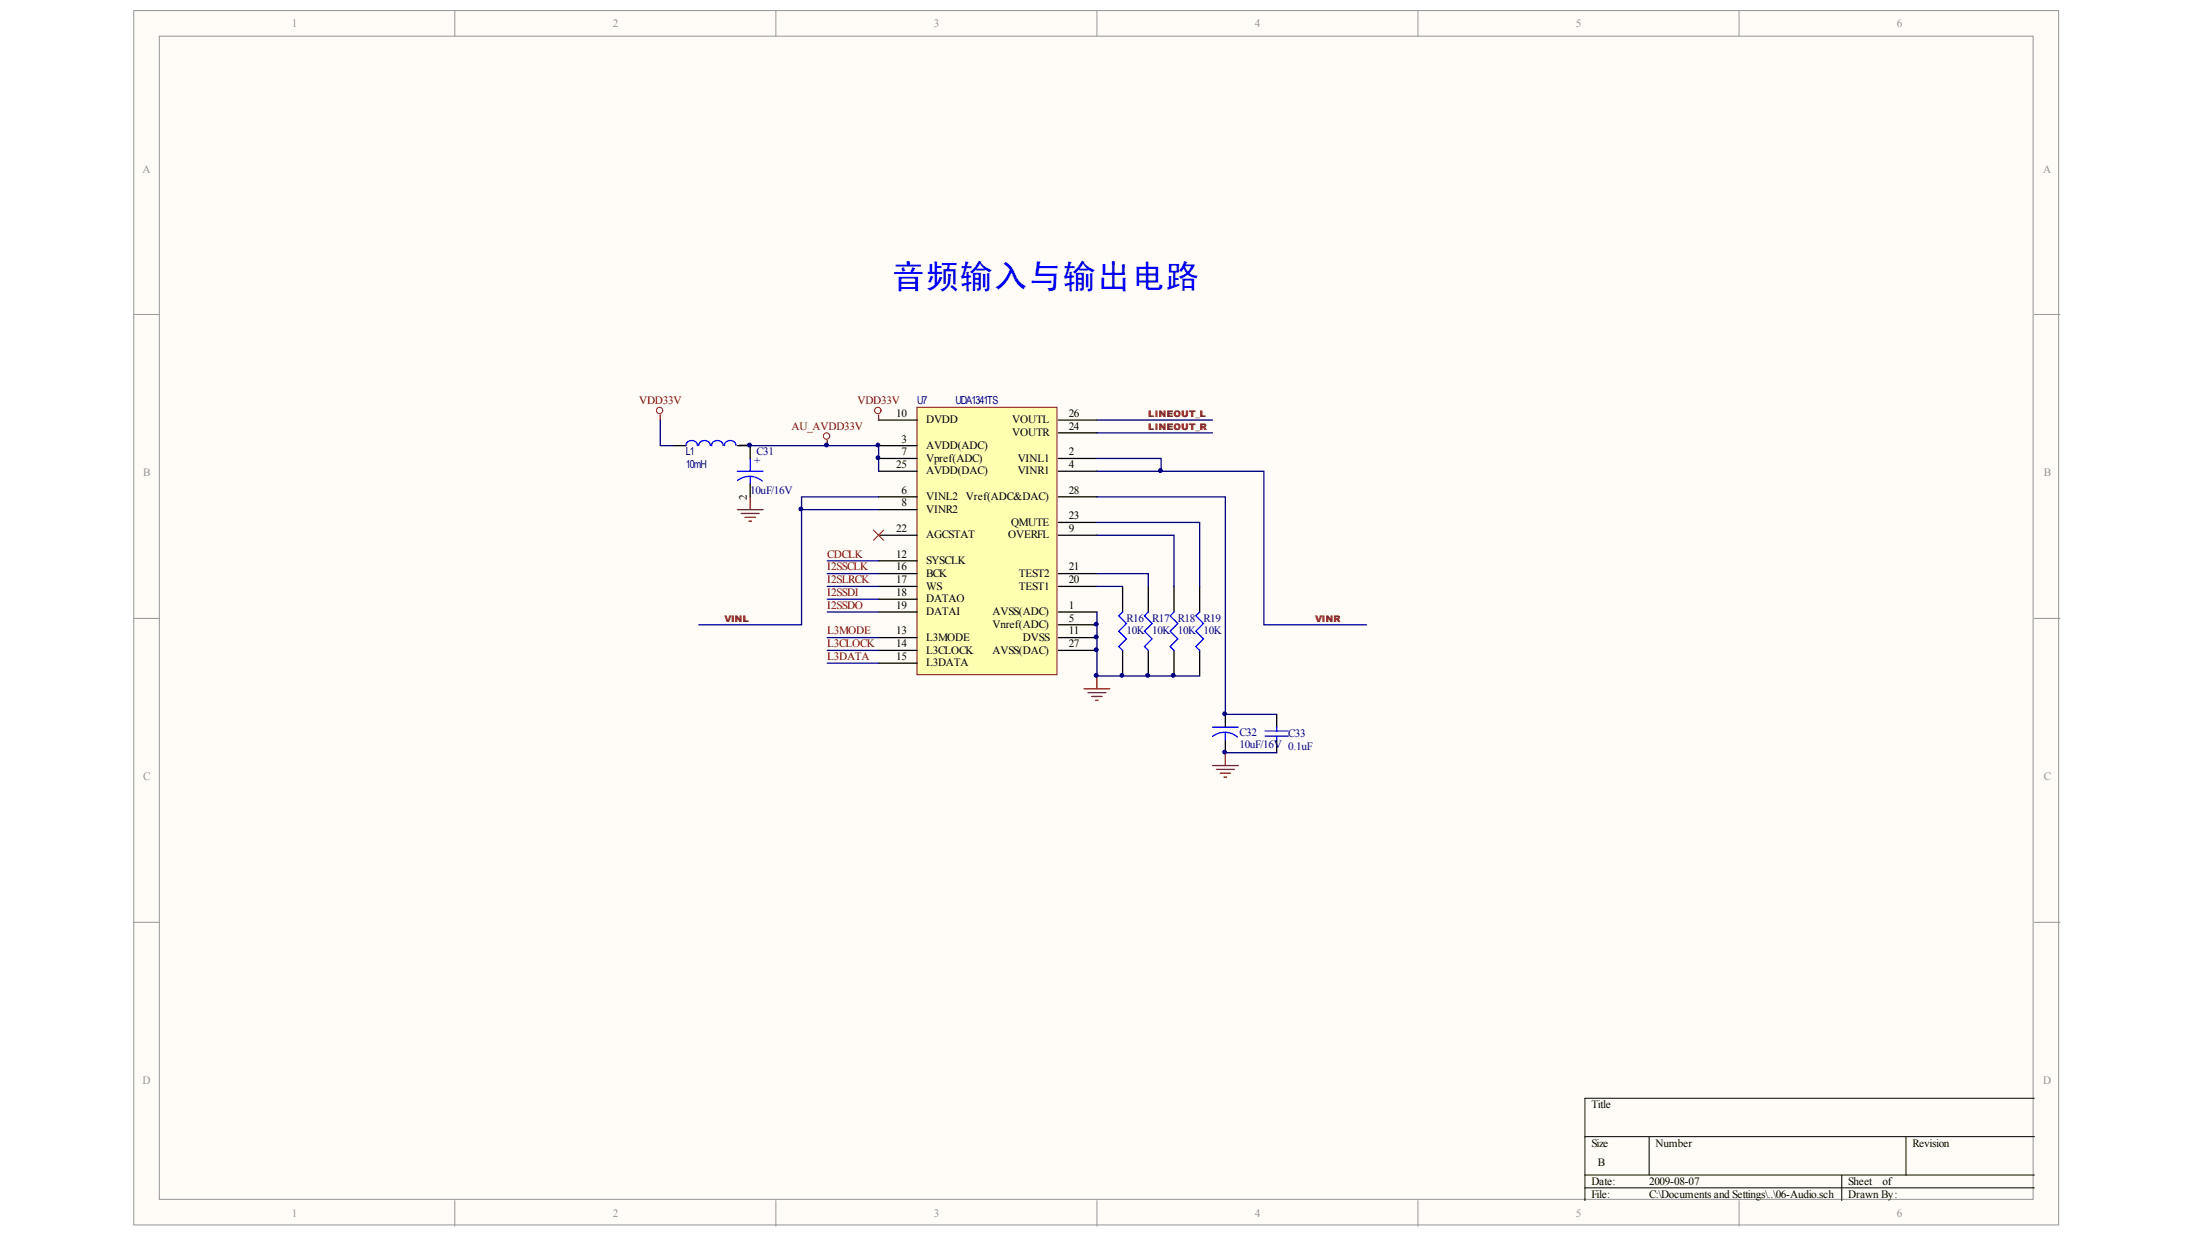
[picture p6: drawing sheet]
<svg xmlns="http://www.w3.org/2000/svg" width="234mm" height="132mm" viewBox="0 0 234 132" stroke-linecap="round" stroke-linejoin="round" font-family="sans-serif">
<g fill="#fffcf8" stroke="#959595" stroke-width=".11">
<path d="M14.2 1.1h204.7v129h-204.7z"/>
<path d="M16.9 3.8h199.2v123.6h-199.2z"/>
</g>
<g fill="none" stroke="#959595" stroke-width=".11">
<path d="M48.4 1.1v2.7M82.5 1.1v2.7M116.6 1.1v2.7M150.8 1.1v2.7M184.9 1.1v2.7M14.2 33.4h2.8M216.3 33.4h2.7M14.2 65.7h2.8M216.3 65.7h2.7M14.2 98h2.8M216.3 98h2.7M48.4 127.5v2.8"/>
<path d="M82.5 127.5v2.8M116.6 127.5v2.8M150.8 127.5v2.8M184.9 127.5v2.8"/>
</g>
<path d="M216.3 116.7h-47.8v10.8M168.5 120.7h47.8M168.5 124.8h47.8M168.5 126.2h47.8M175.3 120.7v4.1M195.8 124.8v2.7M202.6 120.7v4.1" fill="none" stroke="#000" stroke-width=".11"/>
<path d="M97.5 43.3h14.9v28.4h-14.9z" fill="#ffffb0" stroke="#800000" stroke-width=".11"/>
<g fill="none" stroke="#000" stroke-width=".14">
<path d="M71.6 47.3h1.3M78.4 47.3h1.4v1.4M79.8 51.4v1.4M93.4 48.7h4.1M93.4 47.3h4.1M93.4 50.1h4.1M93.4 52.8h4.1M93.4 54.1h4.1M93.4 56.9h4.1M93.4 44.6h4.1M93.4 59.6h4.1M112.5 48.7h4.1"/>
<path d="M112.5 50.1h4.1M112.5 52.8h4.1M112.5 56.9h4.1M112.5 44.6h4.1M112.5 55.5h4.1M112.5 46h4.1M93.4 65h4.1M93.4 67.7h4.1M93.4 69.1h4.1M93.4 70.5h4.1M93.4 60.9h4.1M93.4 62.3h4.1"/>
<path d="M93.4 63.7h4.1M112.5 65h4.1M112.5 66.4h4.1M112.5 67.7h4.1M112.5 69.1h4.1M112.5 60.9h4.1M112.5 62.3h4.1M119.3 62.3v2.7M119.3 69.1v2.7M122.1 62.3v2.7M122.1 69.1v2.7M124.8 62.3v2.7"/>
<path d="M124.8 69.1v2.7M127.5 62.3v2.7M127.5 69.1v2.7M130.3 75.9v1.3M130.3 78.6v1.4M135.7 75.9v1.3M135.7 78.6v1.4"/>
</g>
<g fill="none" stroke="#800000" stroke-width=".11">
<circle cx="70.1" cy="43.6" r=".34"/>
<circle cx="87.9" cy="46.3" r=".34"/>
<circle cx="93.3" cy="43.6" r=".34"/>
</g>
<g fill="none" stroke="#800000" stroke-width=".14">
<path d="M70.2 44.1v.5M78.4 54.1h2.7M78.8 54.5h1.9M79.2 55h1.1M79.6 55.4h.3M79.8 52.8v1.3M87.9 46.8v.5M93.4 44.1v.5M115.3 73.2h2.7M115.7 73.6h1.9M116.1 74h1.1M116.5 74.4h.3"/>
<path d="M116.6 71.8v1.4M130.3 80v1.3M128.9 81.3h2.7M129.3 81.7h1.9M129.7 82.1h1.1M130.1 82.5h.3"/>
</g>
<path d="M92.9 56.3l1.1 1.1M94 56.3l-1.1 1.1" fill="none" stroke="#f00" stroke-width=".11"/>
<g fill="none" stroke="#000080" stroke-width=".14">
<path d="M70.2 44.6v2.7h1.4M79.8 47.3h13.6v2.8M85.2 54.1h8.2M87.9 59.6h5.5M93.4 52.8h-8.2v13.6h-10.9M116.6 56.9h8.2v5.4M116.6 55.5h10.9v6.8M116.6 52.8h13.7v23.1h5.4M116.6 48.7h6.8v1.4M116.6 50.1h17.8v16.3h10.9M116.6 46h12.3M116.6 44.6h12.3"/>
<path d="M87.9 60.9h5.5M87.9 62.3h5.5M87.9 63.7h5.5M87.9 65h5.5M87.9 67.7h5.5M87.9 69.1h5.5M87.9 70.5h5.5M116.6 60.9h5.5v1.4M116.6 65v6.8h10.9M116.6 62.3h2.7M130.3 80h5.4"/>
</g>
<g fill="none" stroke="#00f" stroke-width=".14">
<path d="M74.1 47.3a.61 .61 0 0 0-.6-.5 .61 .61 0 0 0-.6 .5M75.5 47.3a.61 .61 0 0 0-.6-.5 .61 .61 0 0 0-.6 .5M76.9 47.3a.61 .61 0 0 0-.6-.5 .61 .61 0 0 0-.6 .5M78.2 47.3a.61 .61 0 0 0-.6-.5 .61 .61 0 0 0-.6 .5M78.4 50.1h2.7M79.8 50.6a2.12 2.12 0 0 1 1.3 .5M79.8 50.6a2.12 2.12 0 0 0-1.4 .4M79.8 48.7v1.4M79.8 50.6v.8M119.3 65l-.4 .4 .9 .8-.9 .9 .9 .8-.9 .8 .4 .4M122.1 65l-.4 .4 .8 .8-.8 .9 .8 .8-.8 .8 .4 .4M124.8 65l-.4 .4 .8 .8-.8 .9 .8 .8-.8 .8 .4 .4"/>
<path d="M127.5 65l-.4 .4 .9 .8-.9 .9 .9 .8-.9 .8 .4 .4M128.9 77.2h2.7M130.3 77.8a2.11 2.11 0 0 1 1.3 .5M130.3 77.8a2.11 2.11 0 0 0-1.4 .4M130.3 77.8v.8M134.5 78.2h2.5M134.5 77.7h2.5M135.7 77.2v.5M135.7 78.2v.4"/>
</g>
<g fill="#000080" stroke="#000080" stroke-width=".11">
<circle cx="79.7" cy="47.3" r=".2"/>
<circle cx="85.1" cy="54.1" r=".2"/>
<circle cx="87.9" cy="47.3" r=".2"/>
<circle cx="93.3" cy="48.6" r=".2"/>
<circle cx="93.3" cy="47.3" r=".2"/>
<circle cx="116.5" cy="71.7" r=".2"/>
<circle cx="116.5" cy="69" r=".2"/>
<circle cx="116.5" cy="67.7" r=".2"/>
<circle cx="116.5" cy="66.3" r=".2"/>
<circle cx="119.3" cy="71.7" r=".2"/>
<circle cx="122" cy="71.7" r=".2"/>
<circle cx="123.4" cy="50" r=".2"/>
<circle cx="124.7" cy="71.7" r=".2"/>
<circle cx="130.2" cy="79.9" r=".2"/>
<circle cx="130.2" cy="75.8" r=".2"/>
</g>
<text font-size="3.5" fill="#00f" x="94.8" y="30.6">音频输入与输出 电路</text>
<g font-size="1.2" fill="#959595">
<text x="31" y="2.9">1</text>
<text x="65.1" y="2.9">2</text>
<text x="99.3" y="2.9">3</text>
<text x="133.4" y="2.9">4</text>
<text x="167.5" y="2.9">5</text>
<text x="201.7" y="2.9">6</text>
<text x="15.2" y="18.3">A</text>
<text x="217.2" y="18.3">A</text>
<text x="15.2" y="50.6">B</text>
<text x="217.3" y="50.6">B</text>
<text x="15.2" y="82.9">C</text>
<text x="217.3" y="82.9">C</text>
<text x="15.2" y="115.2">D</text>
<text x="217.2" y="115.2">D</text>
<text x="31" y="129.3">1</text>
<text x="65.1" y="129.3">2</text>
<text x="99.3" y="129.3">3</text>
<text x="133.4" y="129.3">4</text>
<text x="167.5" y="129.3">5</text>
<text x="201.7" y="129.3">6</text>
</g>
<g font-size="1.2" fill="#800000">
<text x="67.9" y="42.9">VDD33V</text>
<text x="84.2" y="45.6">AU_AVDD33V</text>
<text x="91.2" y="42.9">VDD33V</text>
<text x="87.9" y="59.2">CDCLK</text>
<text x="87.9" y="60.6">I2SSCLK</text>
<text x="87.9" y="62">I2SLRCK</text>
<text x="87.9" y="63.3">I2SSDI</text>
<text x="87.9" y="64.7">I2SSDO</text>
<text x="87.9" y="67.4">L3MODE</text>
<text x="87.9" y="68.8">L3CLOCK</text>
<text x="87.9" y="70.1">L3DATA</text>
</g>
<g font-size="1.2">
<text x="79.4" y="47.6" transform="rotate(-90 79.4 47.6)">1</text>
<text x="95.3" y="44.3">10</text>
<text x="95.9" y="47">3</text>
<text x="98.5" y="47.7">AVDD(ADC)</text>
<text x="98.5" y="45">DVDD</text>
<text x="107.6" y="46.3">VOUTR</text>
<text x="107.6" y="45">VOUTL</text>
<text x="113.6" y="45.6">24</text>
<text x="113.6" y="44.3">26</text>
<text x="79.4" y="53.1" transform="rotate(-90 79.4 53.1)">2</text>
<text x="95.3" y="49.7">25</text>
<text x="95.9" y="52.4">6</text>
<text x="95.9" y="48.4">7</text>
<text x="95.9" y="53.8">8</text>
<text x="98.5" y="53.1">VINL2 Vref(ADC&amp;DAC)</text>
<text x="98.5" y="49">Vpref(ADC)</text>
<text x="98.5" y="50.4">AVDD(DAC)</text>
<text x="108.2" y="49">VINL1</text>
<text x="108.2" y="50.4">VINR1</text>
<text x="113.6" y="48.4">2</text>
<text x="113.6" y="49.7">4</text>
<text x="113.6" y="52.4">28</text>
<text x="95.3" y="59.2">12</text>
<text x="95.3" y="56.5">22</text>
<text x="98.5" y="54.5">VINR2</text>
<text x="98.5" y="59.9">SYSCLK</text>
<text x="98.5" y="57.2">AGCSTAT</text>
<text x="107.2" y="57.2">OVERFL</text>
<text x="107.5" y="55.8">QMUTE</text>
<text x="113.6" y="56.5">9</text>
<text x="113.6" y="55.2">23</text>
<text x="95.3" y="60.6">16</text>
<text x="95.3" y="62">17</text>
<text x="95.3" y="63.3">18</text>
<text x="95.3" y="64.7">19</text>
<text x="98.5" y="61.3">BCK</text>
<text x="98.5" y="62.6">WS</text>
<text x="98.5" y="64">DATAO</text>
<text x="98.5" y="65.4">DATAI</text>
<text x="105.5" y="65.4">AVSS(ADC)</text>
<text x="108.3" y="62.6">TEST1</text>
<text x="108.3" y="61.3">TEST2</text>
<text x="113.6" y="64.7">1</text>
<text x="113.6" y="62">20</text>
<text x="113.6" y="60.6">21</text>
<text x="95.3" y="67.4">13</text>
<text x="95.3" y="68.8">14</text>
<text x="95.3" y="70.1">15</text>
<text x="98.5" y="68.1">L3MODE</text>
<text x="98.5" y="69.4">L3CLOCK</text>
<text x="98.5" y="70.8">L3DATA</text>
<text x="105.5" y="66.7">Vnref(ADC)</text>
<text x="105.5" y="69.4">AVSS(DAC)</text>
<text x="108.8" y="68.1">DVSS</text>
<text x="113.6" y="66">5</text>
<text x="113.6" y="67.4">11</text>
<text x="113.6" y="68.8">27</text>
<text x="169.2" y="117.7">Title</text>
<text x="169.2" y="121.8">Size</text>
<text x="169.2" y="125.9">Date:</text>
<text x="169.9" y="123.9">B</text>
<text x="175.3" y="125.9">2009-08-07</text>
<text x="176" y="121.8">Number</text>
<text x="196.5" y="125.9">Sheet</text>
<text x="200.1" y="125.9">of</text>
<text x="203.3" y="121.8">Revision</text>
<text x="169.2" y="127.3">File:</text>
<text x="175.3" y="127.3">C:\Documents and Settings\..\06-Audio.sch</text>
<text x="196.5" y="127.3">Drawn By:</text>
</g>
<g font-size="1.2" fill="#000080">
<text x="97.5" y="42.9">U7</text>
<text x="101.6" y="42.9">UDA1341TS</text>
<text x="72.9" y="48.4">L1</text>
<text x="72.9" y="49.7">10mH</text>
<text x="79.8" y="52.4">10uF/16V</text>
<text x="80.2" y="49.3">+</text>
<text x="80.4" y="48.4">C31</text>
<text x="119.8" y="66">R16</text>
<text x="119.8" y="67.4">10K 10K 10K 10K</text>
<text x="122.5" y="66">R17</text>
<text x="125.2" y="66">R18</text>
<text x="128" y="66">R19</text>
<text x="131.8" y="78.1">C32</text>
<text x="131.8" y="79.5">10uF/16V 0.1uF</text>
<text x="137" y="78.3">C33</text>
</g>
<g font-size="1" fill="#800000">
<text x="122.1" y="44.3">LINEOUT_L</text>
<text x="122.1" y="45.6">LINEOUT_R</text>
<text x="77" y="66">VINL</text>
<text x="139.8" y="66">VINR</text>
</g>
</svg>
